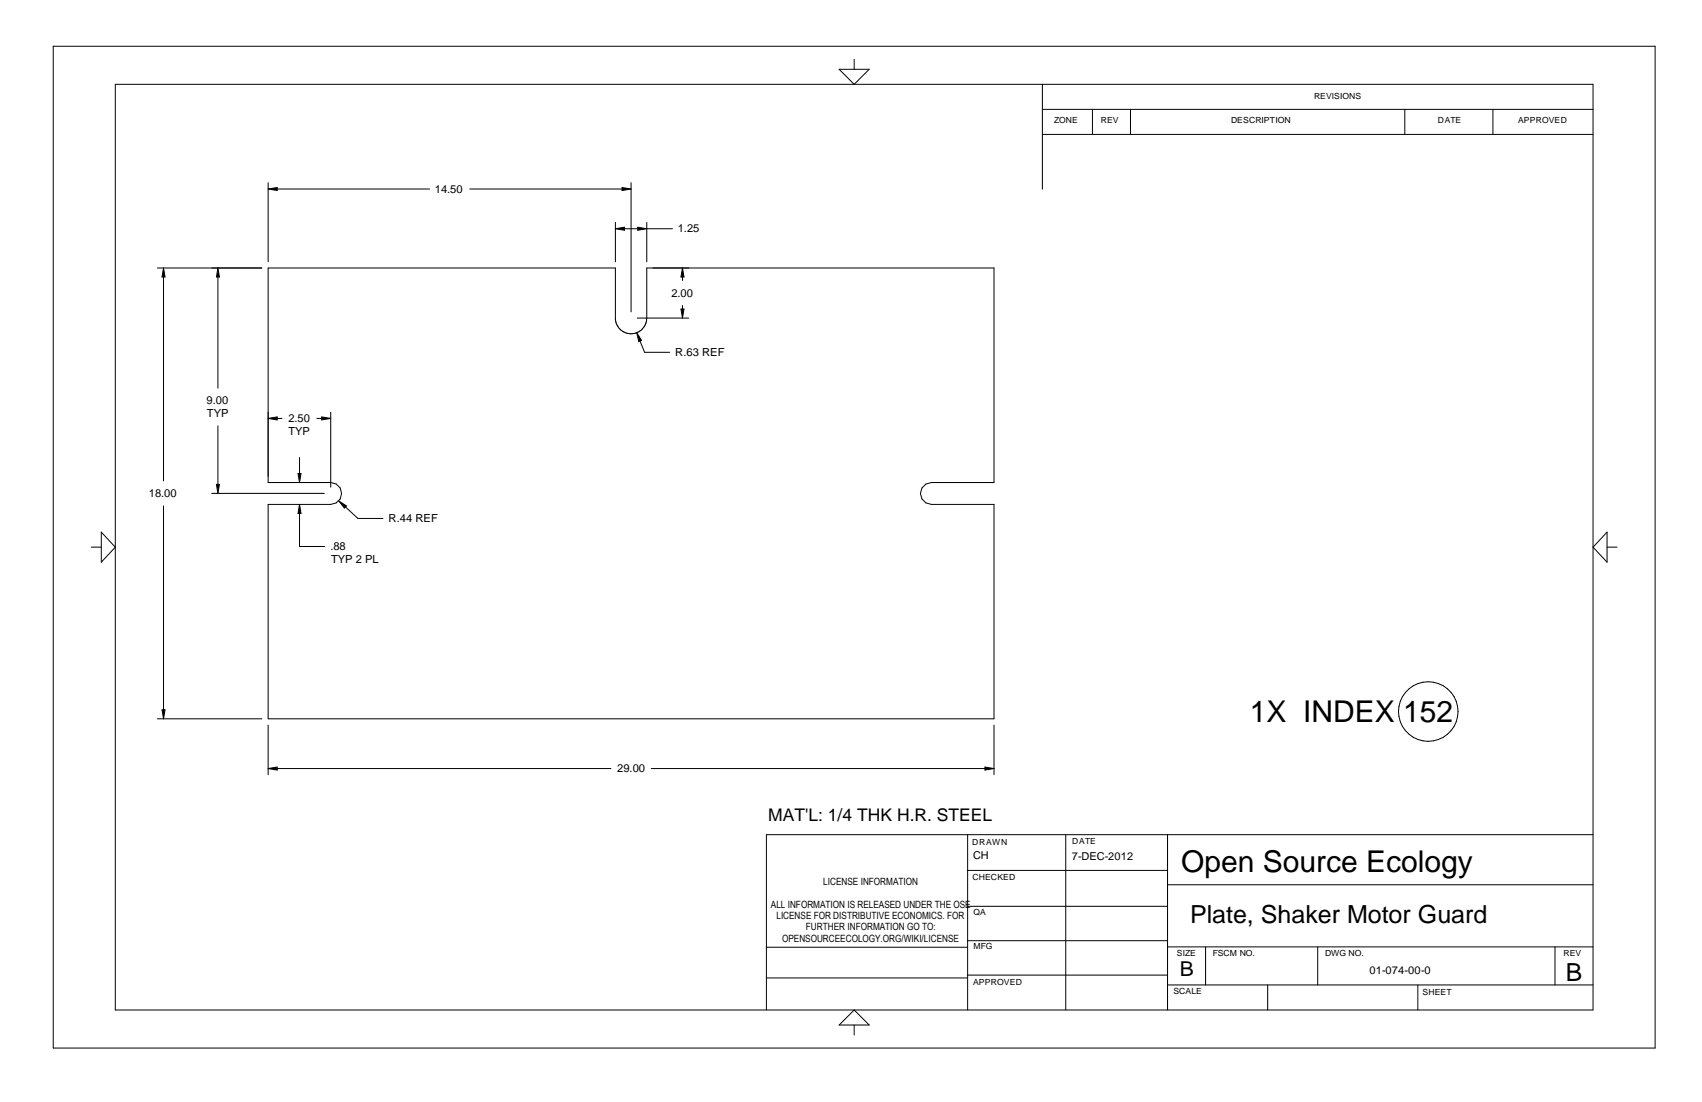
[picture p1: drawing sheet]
<svg xmlns="http://www.w3.org/2000/svg" width="432mm" height="279mm" viewBox="0 0 432 279" stroke-linecap="round" stroke-linejoin="round" font-family="sans-serif">
<g fill="none" stroke="#000" stroke-width=".25">
<path d="M13.5 11.7h406.4v254h-406.4zM212.9 17.6h7.6l-3.8 3.8zM216.7 15v2.6M29.3 21.4h374.9v234.7h-374.9zM264.5 27.7h139.7M264.5 34.1h139.7M264.5 21.4v26.6M277.2 27.7v6.4M286.8 27.7v6.4M356.4 27.7v6.4M378.8 27.7v6.4M68 46.3v20.1"/>
<path d="M68 47.9l2.3-.4v.8zM70.3 47.9h38.7M119.2 47.9h38.6M156.1 56.4v10M156.1 58l2.3-.4v.8zM157.8 47.5l2.3 .4-2.3 .4zM158.4 58h3.4M160.1 46.3v32.8M161.8 57.6l2.3 .4-2.3 .4zM164.1 56.4v10M164.1 58h6.5M39.9 67.9h26.5"/>
<path d="M41.5 70.2v51.7M41.5 67.9l.4 2.3h-.8zM55.3 67.9l.4 2.3h-.8zM55.3 70.2v28.2M68 67.9h88.1v13a4 4 0 0 0 4.1 3.7 4 4 0 0 0 3.9-4v-12.7h88.1v54.4h-15.9a2.77 2.77 0 0 0-2.8 2.8 2.77 2.77 0 0 0 2.8 2.8h15.9v54.3h-184.2v-54.3h15.9a2.77 2.77 0 0 0 2.8-2.8 2.77 2.77 0 0 0-2.8-2.8h-15.9zM172.8 78.4h.7l-.4 2.2zM173.1 67.9l.4 2.3h-.7zM173.1 70.2v.9M173.1 77.5v.9M161.5 84.4l1.3 1.9-.7 .3zM161.7 80.6h13.1M162.4 86.5l1.1 2.8h6.4"/>
<path d="M55.3 107.9v14.9M68 106.1l2.3-.4v.8zM70.3 106.1h1.2M76 116v4.1M80.4 106.1h1.2M81.6 105.7l2.3 .4-2.3 .4zM83.9 104.5v19M23.2 138.7h2.5M25.7 134.9l3.6 3.8-3.6 3.8zM41.5 128.3v51.7M53.7 125.1h28.6M54.9 122.8h.8l-.4 2.3z"/>
<path d="M75.6 120.1h.8l-.4 2.2zM76 130.2v8.4h6.3M76 127.9l.4 2.3h-.8zM85.9 127l2 1.3-.5 .5zM87.6 128.5l3.2 2.9h6.4M407.7 134.9v7.6l-3.5-3.8zM407.7 138.7h2.6M41.1 180h.8l-.4 2.2zM39.9 182.2h26.5M68 183.9v12.5M68 194.9l2.3-.4v.7zM70.3 194.9h84.7"/>
<path d="M165.2 194.9h84.7M249.9 194.5l2.3 .4-2.3 .3zM252.2 183.9v12.5M245.5 211.6v44.5M270.4 211.6v44.5M296.2 211.6v44.5M404.2 211.6h-209.8v44.5M245.4 229.8h50.8M245.4 220.7h50.8M245.4 238.5h50.8M296.2 224.3h108M194.4 247.9h51"/>
<path d="M194.4 240.2h51M216.7 256.1l3.8 3.8h-7.6zM216.7 259.9v2.5M245.4 247.2h50.8M296.2 249.7h108M296.2 240.1h108M305.9 240.1v9.6M321.6 249.7v6.4M334.3 240.1v9.6M359.7 249.7v6.4M394.5 240.1v9.6"/>
<circle cx="362.3" cy="180.4" r="7.5"/>
</g>
<g fill="#000">
<path d="M68 47.6h2.3v.7h-2.3zM156.1 57.7h2.3v.7h-2.3zM157.8 47.6h2.3v.7h-2.3zM161.8 57.7h2.3v.7h-2.3zM41.1 68h.8v2.2h-.8zM54.9 68h.8v2.2h-.8zM172.8 78.4h.7v2.2h-.7zM172.8 68h.7v2.2h-.7zM161.6 84.5h1.2v2.1h-1.2zM68 105.7h2.3v.8h-2.3zM81.6 105.7h2.3v.8h-2.3zM54.9 122.8h.8v2.3h-.8z"/>
<path d="M75.6 120.1h.8v2.2h-.8zM75.6 127.9h.8v2.3h-.8zM86 127h1.9v1.8h-1.9zM41.1 180h.8v2.2h-.8zM68 194.5h2.3v.7h-2.3zM249.9 194.5h2.3v.7h-2.3z"/>
</g>
<g font-size="7.6">
<text x="317.1" y="183">1X INDEX 152</text>
<text x="299.7" y="221.1">Open Source Ecology</text>
</g>
<g font-size="6.3">
<text x="301.9" y="234.1">Plate, Shaker Motor Guard</text>
<text x="397.3" y="248.7">B</text>
</g>
<text font-size="5.2" x="299.3" y="247.6">B</text>
<text font-size="4.4" x="194.9" y="208.1">MAT'L: 1/4 THK H.R. STEEL</text>
<g font-size="2.8">
<text x="110.3" y="48.9">14.50</text>
<text x="172" y="58.9">1.25</text>
<text x="170.3" y="75.2">2.00</text>
<text x="171.3" y="90.3">R.63 REF</text>
<text x="52.4" y="102.5">9.00</text>
<text x="52.5" y="105.7">TYP</text>
<text x="73.2" y="107">2.50</text>
<text x="73.2" y="110.2">TYP</text>
<text x="37.7" y="126">18.00</text>
<text x="98.6" y="132.4">R.44 REF</text>
<text x="83.8" y="139.5">.88</text>
<text x="84" y="142.7">TYP 2 PL</text>
<text x="156.6" y="195.8">29.00</text>
<text x="246.9" y="217.7">CH</text>
<text x="271.9" y="217.9">7-DEC-2012</text>
<text x="347.4" y="246.9">01-074-00-0</text>
</g>
<g font-size="2.5">
<text x="208.9" y="224.4">LICENSE INFORMATION</text>
<text x="195.6" y="230.1">ALL INFORMATION IS RELEASED UNDER THE OSE</text>
<text x="197" y="233">LICENSE FOR DISTRIBUTIVE ECONOMICS. FOR</text>
<text x="198.4" y="238.7">OPENSOURCEECOLOGY.ORG/WIKI/LICENSE</text>
<text x="204.5" y="235.8">FURTHER INFORMATION GO TO:</text>
</g>
<g font-size="2.1">
<text x="333.4" y="25">REVISIONS</text>
<text x="267.5" y="31.2">ZONE</text>
<text x="279.3" y="31.2">REV</text>
<text x="312.3" y="31.2">DESCRIPTION</text>
<text x="364.7" y="31.2">DATE</text>
<text x="385.1" y="31.2">APPROVED</text>
<text x="246.7" y="214.2">DRAWN</text>
<text x="272" y="213.9">DATE</text>
<text x="246.8" y="223.1">CHECKED</text>
<text x="247" y="231.9">QA</text>
<text x="247" y="240.6">MFG</text>
<text x="298.6" y="242.4">SIZE</text>
<text x="307.7" y="242.4">FSCM NO.</text>
<text x="336.2" y="242.4">DWG NO.</text>
<text x="396.6" y="242.4">REV</text>
<text x="246.9" y="249.6">APPROVED</text>
<text x="297.7" y="252.1">SCALE</text>
<text x="360.9" y="252.2">SHEET</text>
</g>
</svg>
